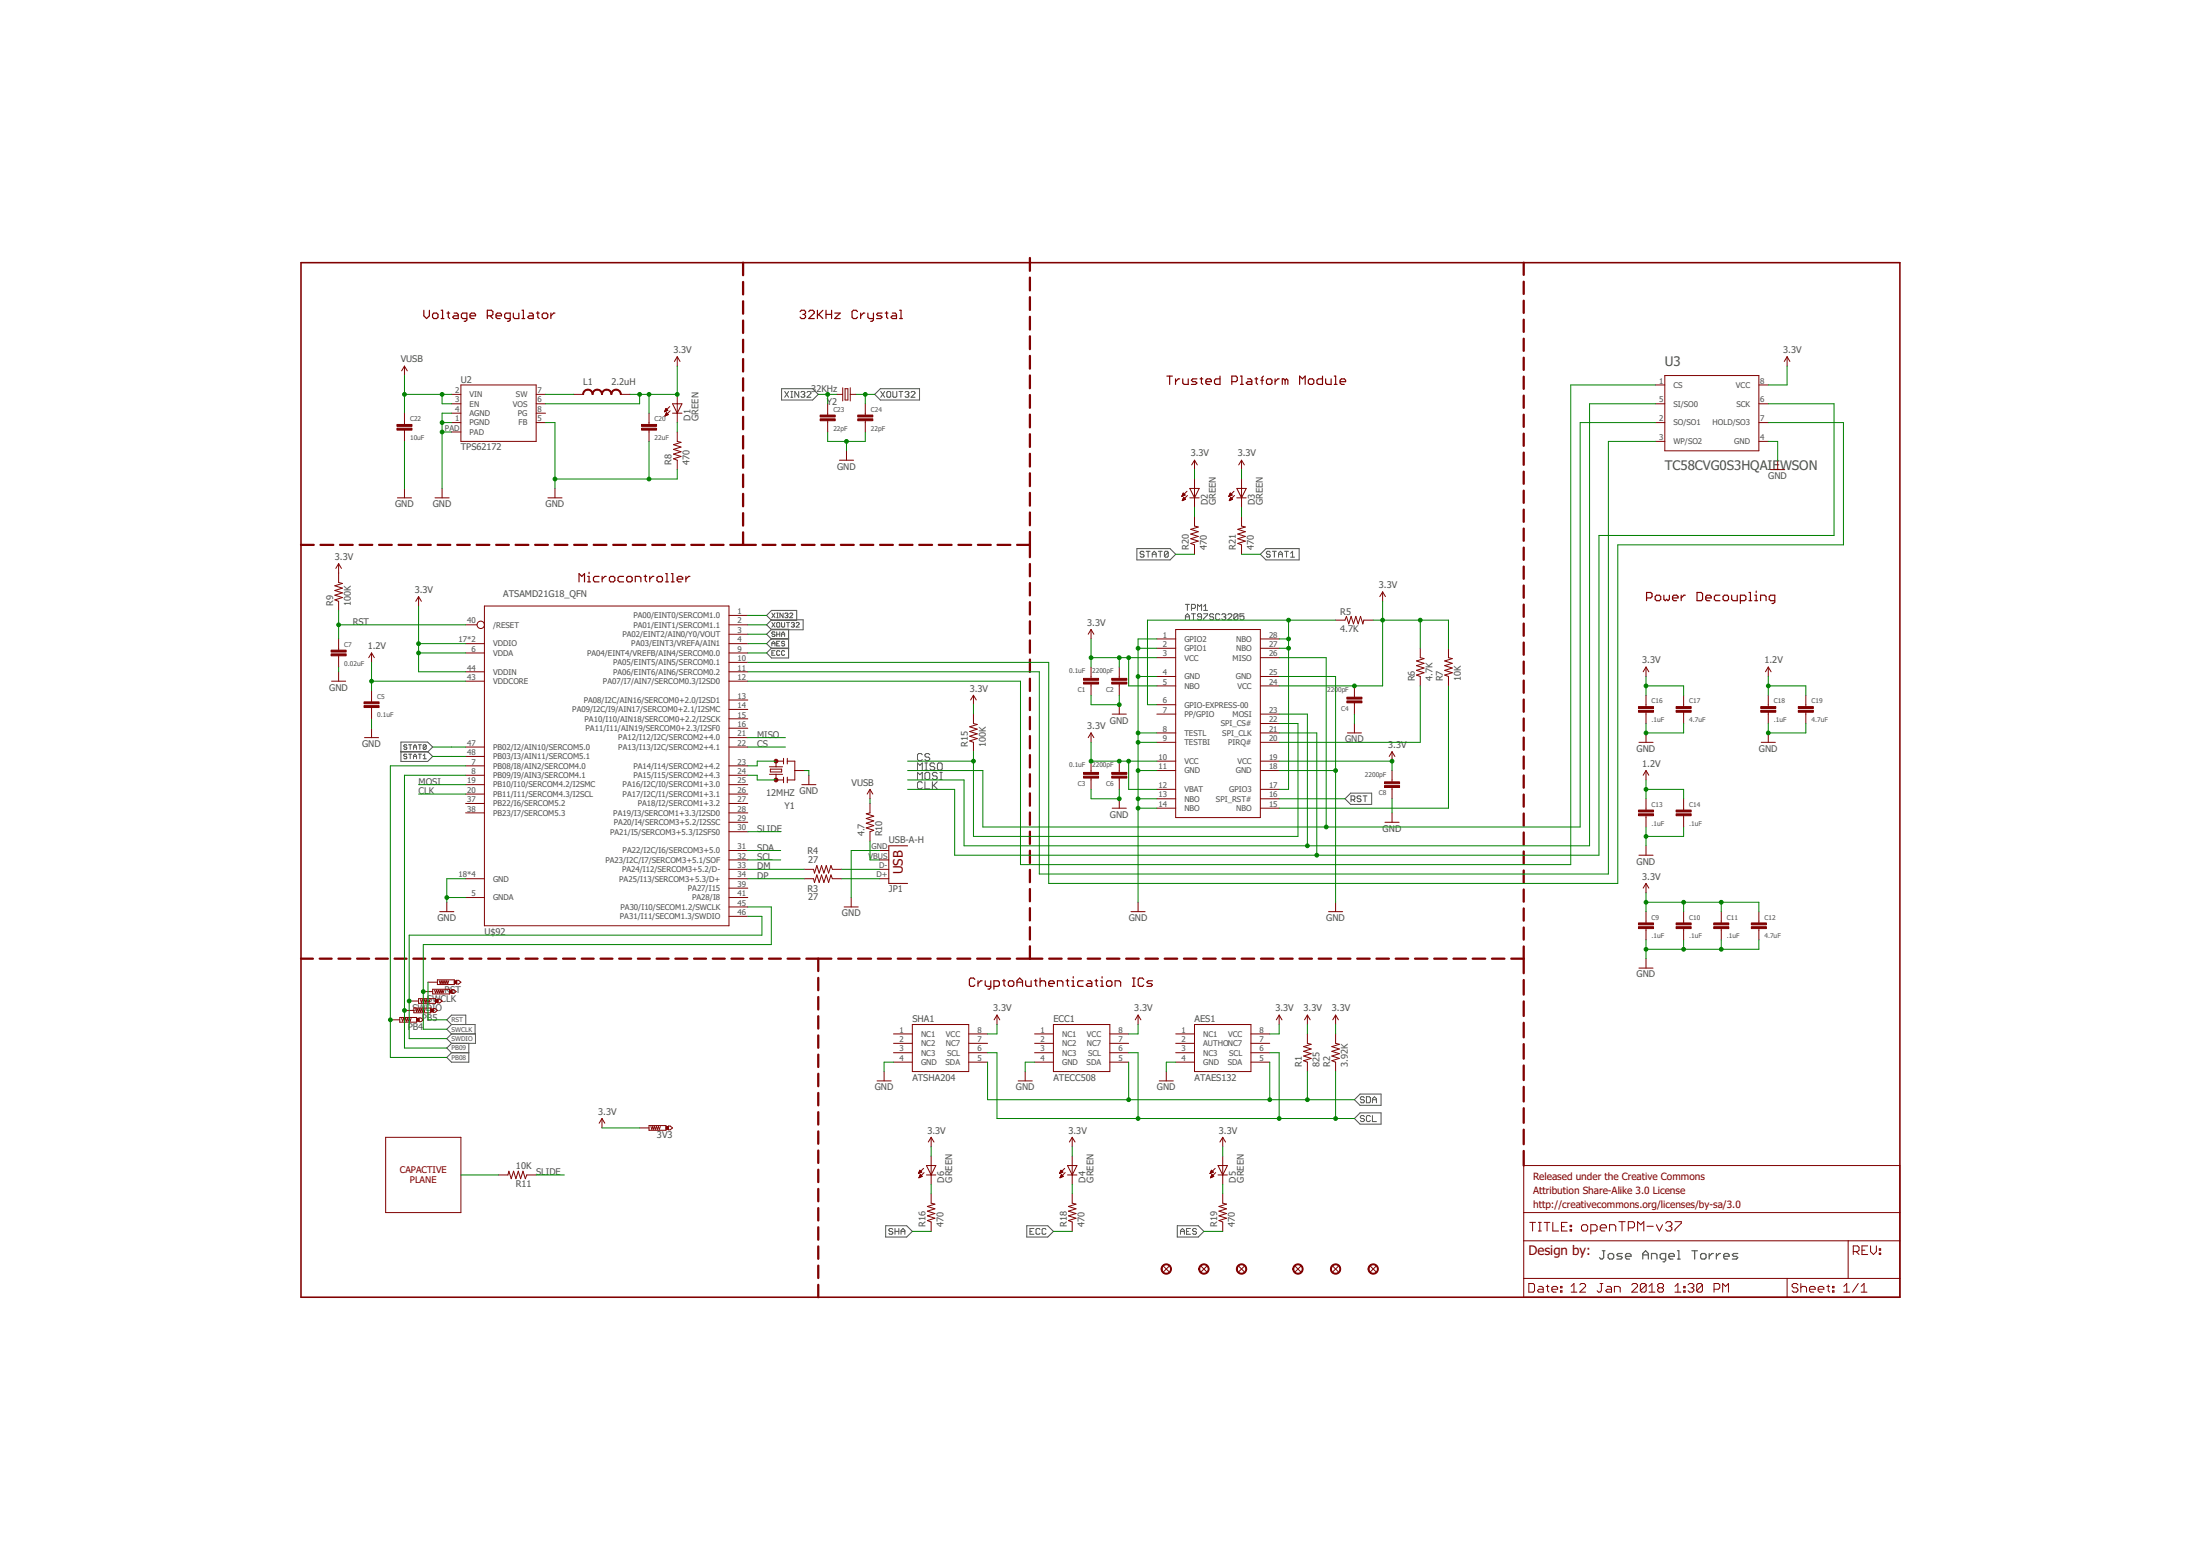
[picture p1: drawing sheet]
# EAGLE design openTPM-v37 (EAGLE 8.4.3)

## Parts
3V3  PTR1B1,27  [B1,27]
AES1  ATAES132  CRYPTOTRONIX_ATAES132  [CRYPTOTRONIX_SOIC8]
C1  0.1uF  CAPACITOR.0402  [0402]
C2  2200pF  CAPACITOR.0402  [0402]
C3  0.1uF  CAPACITOR.0402  [0402]
C4  2200pF  CAPACITOR.0402  [0402]
C5  0.1uF  CAPACITOR.0402  [0402]
C6  2200pF  CAPACITOR.0402  [0402]
C7  0.02uF  CAPACITOR.0402  [0402]
C8  2200pF  CAPACITOR.0402  [0402]
C9  .1uF  CAPACITOR.0402  [0402]
C10  .1uF  CAPACITOR.0402  [0402]
C11  .1uF  CAPACITOR.0402  [0402]
C12  4.7uF  CAPACITOR.0402  [0402]
C13  .1uF  CAPACITOR.0402  [0402]
C14  .1uF  CAPACITOR.0402  [0402]
C16  .1uF  CAPACITOR.0402  [0402]
C17  4.7uF  CAPACITOR.0402  [0402]
C18  .1uF  CAPACITOR.0402  [0402]
C19  4.7uF  CAPACITOR.0402  [0402]
C20  22uF  CAPACITOR.0603  [0603]
C22  10uF  CAPACITOR.0402  [0402]
C23  22pF  CAPACITOR.0402  [0402]
C24  22pF  CAPACITOR.0402  [0402]
D1  GREEN  SPARKFUN-LED_LED-GREEN0603  [SPARKFUN-LED_LED-0603]
D2  GREEN  SPARKFUN-LED_LED-GREEN0603  [SPARKFUN-LED_LED-0603]
D3  GREEN  SPARKFUN-LED_LED-GREEN0603  [SPARKFUN-LED_LED-0603]
D4  GREEN  SPARKFUN-LED_LED-GREEN0603  [SPARKFUN-LED_LED-0603]
D5  GREEN  SPARKFUN-LED_LED-GREEN0603  [SPARKFUN-LED_LED-0603]
D6  GREEN  SPARKFUN-LED_LED-GREEN0603  [SPARKFUN-LED_LED-0603]
ECC1  ATECC508  [CRYPTOTRONIX_SOIC8]
FID1  SPARKFUN-AESTHETICS_FIDUCIAL1X2  [SPARKFUN-AESTHETICS_FIDUCIAL-1X2]
FID2  SPARKFUN-AESTHETICS_FIDUCIAL1X2  [SPARKFUN-AESTHETICS_FIDUCIAL-1X2]
FID3  SPARKFUN-AESTHETICS_FIDUCIAL1X2  [SPARKFUN-AESTHETICS_FIDUCIAL-1X2]
FID4  SPARKFUN-AESTHETICS_FIDUCIAL1X2  [SPARKFUN-AESTHETICS_FIDUCIAL-1X2]
FID5  SPARKFUN-AESTHETICS_FIDUCIAL1X2  [SPARKFUN-AESTHETICS_FIDUCIAL-1X2]
FID6  SPARKFUN-AESTHETICS_FIDUCIAL1X2  [SPARKFUN-AESTHETICS_FIDUCIAL-1X2]
JP1  USB-A-H  [USB-A-H]
L1  2.2uH  INDUCTOR0402  [C0402]
PB4  PTR1B1,27  [B1,27]
PB5  PTR1B1,27  [B1,27]
R1  825  RESISTOR.0402  [0402]
R2  3.92K  RESISTOR.0402  [0402]
R3  27  RESISTOR.0402  [0402]
R4  27  RESISTOR.0402  [0402]
R5  4.7K  RESISTOR.0402  [0402]
R6  4.7K  RESISTOR.0402  [0402]
R7  10K  RESISTOR.0402  [0402]
R8  470  RESISTOR.0402  [0402]
R9  100K  RESISTOR.0402  [0402]
R10  4.7  RESISTOR.0402  [0402]
R11  10K  RESISTOR.0402  [0402]
R15  100K  RESISTOR.0402  [0402]
R16  470  RESISTOR.0402  [0402]
R18  470  RESISTOR.0402  [0402]
R19  470  RESISTOR.0402  [0402]
R20  470  RESISTOR.0402  [0402]
R21  470  RESISTOR.0402  [0402]
RST  PTR1B1,27  [B1,27]
SHA1  ATSHA204  CRYPTOTRONIX_ATSHA204  [CRYPTOTRONIX_SOIC8]
SWCLK  PTR1B1,27  [B1,27]
SWDIO  PTR1B1,27  [B1,27]
TPM1  AT97SC3205  [TSSOP28]
U1  ATSAMD21G18_QFN  ATSAMD21G_QFN  [TQFN48_7MM]
U2  TPS62172  [WSON-8-PAD]
U3  TC58CVG0S3HQAIEWSON  [WSON-8-PAD]
Y1  12MHZ  RESONATOR12MHZ  [RESONATOR-SMD]
Y2  32KHz  CRYSTALEPSONMC146  [CRYSTAL-32KHZ-SMD_EPSON_MC146]

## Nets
1.2V: C5.1 C13.1 C14.1 C18.1 C19.1 U1.43(VDDCORE)
3.3V: 3V3.TP AES1.8(VCC) C1.2 C2.2 C3.2 C4.2 C6.2 C8.2 C9.1 C10.1 C11.1 C12.1 C16.1 C17.1 C20.1 D1.A D2.A D3.A D4.A D5.A D6.A ECC1.8(VCC) L1.2 R1.2 R2.2 R5.2 R6.2 R7.2 R9.2 R15.2 SHA1.8(VCC) TPM1.3(VCC) TPM1.5(NBO) TPM1.10(VCC) TPM1.12(VBAT) TPM1.19(VCC) TPM1.24(VCC) U1.6(VDDA) U1.17(VDDIO) U1.36(VDDIO) U1.44(VDDIN) U2.6(VOS) U3.8(VCC)
AES: R19.1 U1.4(PA03/EINT3/VREFA/AIN1)
CAP: R11.2
CLK: TPM1.21(SPI_CLK) U1.20(PB11/I11/SERCOM4.3/I2SCL) U3.6(SCK)
CS: R15.1 TPM1.22(SPI_CS#) U1.22(PA13/I13/I2C/SERCOM2+4.1)
DM: R4.2 U1.33(PA24/I12/SERCOM3+5.2/D-)
DP: R3.2 U1.34(PA25/I13/SERCOM3+5.3/D+)
ECC: R18.1 U1.9(PA04/EINT4/VREFB/AIN4/SERCOM0.0)
GND: AES1.4(GND) C1.1 C2.1 C3.1 C4.1 C5.2 C6.1 C7.2 C8.1 C9.2 C10.2 C11.2 C12.2 C13.2 C14.2 C16.2 C17.2 C18.2 C19.2 C20.2 C22.2 C23.2 C24.2 ECC1.4(GND) JP1.GND R8.1 SHA1.4(GND) TPM1.1(GPIO2) TPM1.2(GPIO1) TPM1.4(GND) TPM1.8(TESTL) TPM1.9(TESTBI) TPM1.11(GND) TPM1.13(NBO) TPM1.14(NBO) TPM1.18(GND) TPM1.25(GND) U1.5(GNDA) U1.18(GND) U1.35(GND) U1.42(GND) U1.THERMAL(GND) U2.1(PGND) U2.4(AGND) U2.5(FB) U2.PAD U3.4(GND) Y1.2
MISO: TPM1.26(MISO) U1.21(PA12/I12/I2C/SERCOM2+4.0) U3.2(SO/SO1)
MOSI: TPM1.23(MOSI) U1.19(PB10/I10/SERCOM4.2/I2SMC) U3.5(SI/SO0)
N$8: U1.24(PA15/I15/SERCOM2+4.3) Y1.1
N$9: U1.23(PA14/I14/SERCOM2+4.2) Y1.3
N$10: R6.1 TPM1.20(PIRQ#)
N$11: JP1.D- R4.1
N$12: JP1.D+ R3.1
N$13: JP1.VBUS R10.1
N$14: R7.1 TPM1.15(NBO)
N$15: R5.1 TPM1.6(GPIO-EXPRESS-00) TPM1.17(GPIO3) TPM1.27(NBO) TPM1.28(NBO)
N$16: D4.C R18.2
N$17: L1.1 U2.7(SW)
N$18: D1.C R8.2
N$19: U1.12(PA07/I7/AIN7/SERCOM0.3/I2SD0) U3.1(CS)
N$20: D6.C R16.2
N$21: D5.C R19.2
N$22: D2.C R20.2
N$23: D3.C R21.2
N$24: U1.10(PA05/EINT5/AIN5/SERCOM0.1) U3.7(HOLD/SO3)
N$25: U1.11(PA06/EINT6/AIN6/SERCOM0.2) U3.3(WP/SO2)
PB08: PB4.TP U1.7(PB08/I8/AIN2/SERCOM4.0)
PB09: PB5.TP U1.8(PB09/I9/AIN3/SERCOM4.1)
RST: C7.1 R9.1 RST.TP TPM1.16(SPI_RST#) U1.40(/RESET)
SCL: AES1.6(SCL) ECC1.6(SCL) R2.1 SHA1.6(SCL) U1.32(PA23/I2C/I7/SERCOM3+5.1/SOF)
SDA: AES1.5(SDA) ECC1.5(SDA) R1.1 SHA1.5(SDA) U1.31(PA22/I2C/I6/SERCOM3+5.0)
SHA: R16.1 U1.3(PA02/EINT2/AIN0/Y0/VOUT)
SLIDE: R11.1 U1.30(PA21/I5/SERCOM3+5.3/I2SFS0)
STAT0: R20.1 U1.47(PB02/I2/AIN10/SERCOM5.0)
STAT1: R21.1 U1.48(PB03/I3/AIN11/SERCOM5.1)
SWCLK: SWCLK.TP U1.45(PA30/I10/SECOM1.2/SWCLK)
SWDIO: SWDIO.TP U1.46(PA31/I11/SECOM1.3/SWDIO)
VUSB: C22.1 R10.2 U2.2(VIN) U2.3(EN)
XIN32: C23.1 U1.1(PA00/EINT0/SERCOM1.0) Y2.P$1
XOUT32: C24.1 U1.2(PA01/EINT1/SERCOM1.1) Y2.P$2
Unconnected: AES1.1(NC1) AES1.2(AUTHO) AES1.3(NC3) AES1.7(NC7) ECC1.1(NC1) ECC1.2(NC2) ECC1.3(NC3) ECC1.7(NC7) SHA1.1(NC1) SHA1.2(NC2) SHA1.3(NC3) SHA1.7(NC7) TPM1.7(PP/GPIO) U1.13(PA08/I2C/AIN16/SERCOM0+2.0/I2SD1) U1.14(PA09/I2C/I9/AIN17/SERCOM0+2.1/I2SMC) U1.15(PA10/I10/AIN18/SERCOM0+2.2/I2SCK) U1.16(PA11/I11/AIN19/SERCOM0+2.3/I2SF0) U1.25(PA16/I2C/I0/SERCOM1+3.0) U1.26(PA17/I2C/I1/SERCOM1+3.1) U1.27(PA18/I2/SERCOM1+3.2) U1.28(PA19/I3/SERCOM1+3.3/I2SD0) U1.29(PA20/I4/SERCOM3+5.2/I2SSC) U1.37(PB22/I6/SERCOM5.2) U1.38(PB23/I7/SERCOM5.3) U1.39(PA27/I15) U1.41(PA28/I8) U2.8(PG)

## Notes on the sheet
- Voltage Regulator | 32KHz Crystal
- Trusted Platform Module
- Microcontroller
- Power Decoupling
- CryptoAuthentication ICs
- CAPACTIVE
  PLANE
- Jose Angel Torres

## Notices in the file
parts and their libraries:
TPM: Released under the Creative Commons
TPM: http://creativecommons.org/licenses/by-sa/3.0
microbuilder: This work is placed in the public domain, and may be freely used for commercial and non-commercial work with the following conditions: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
